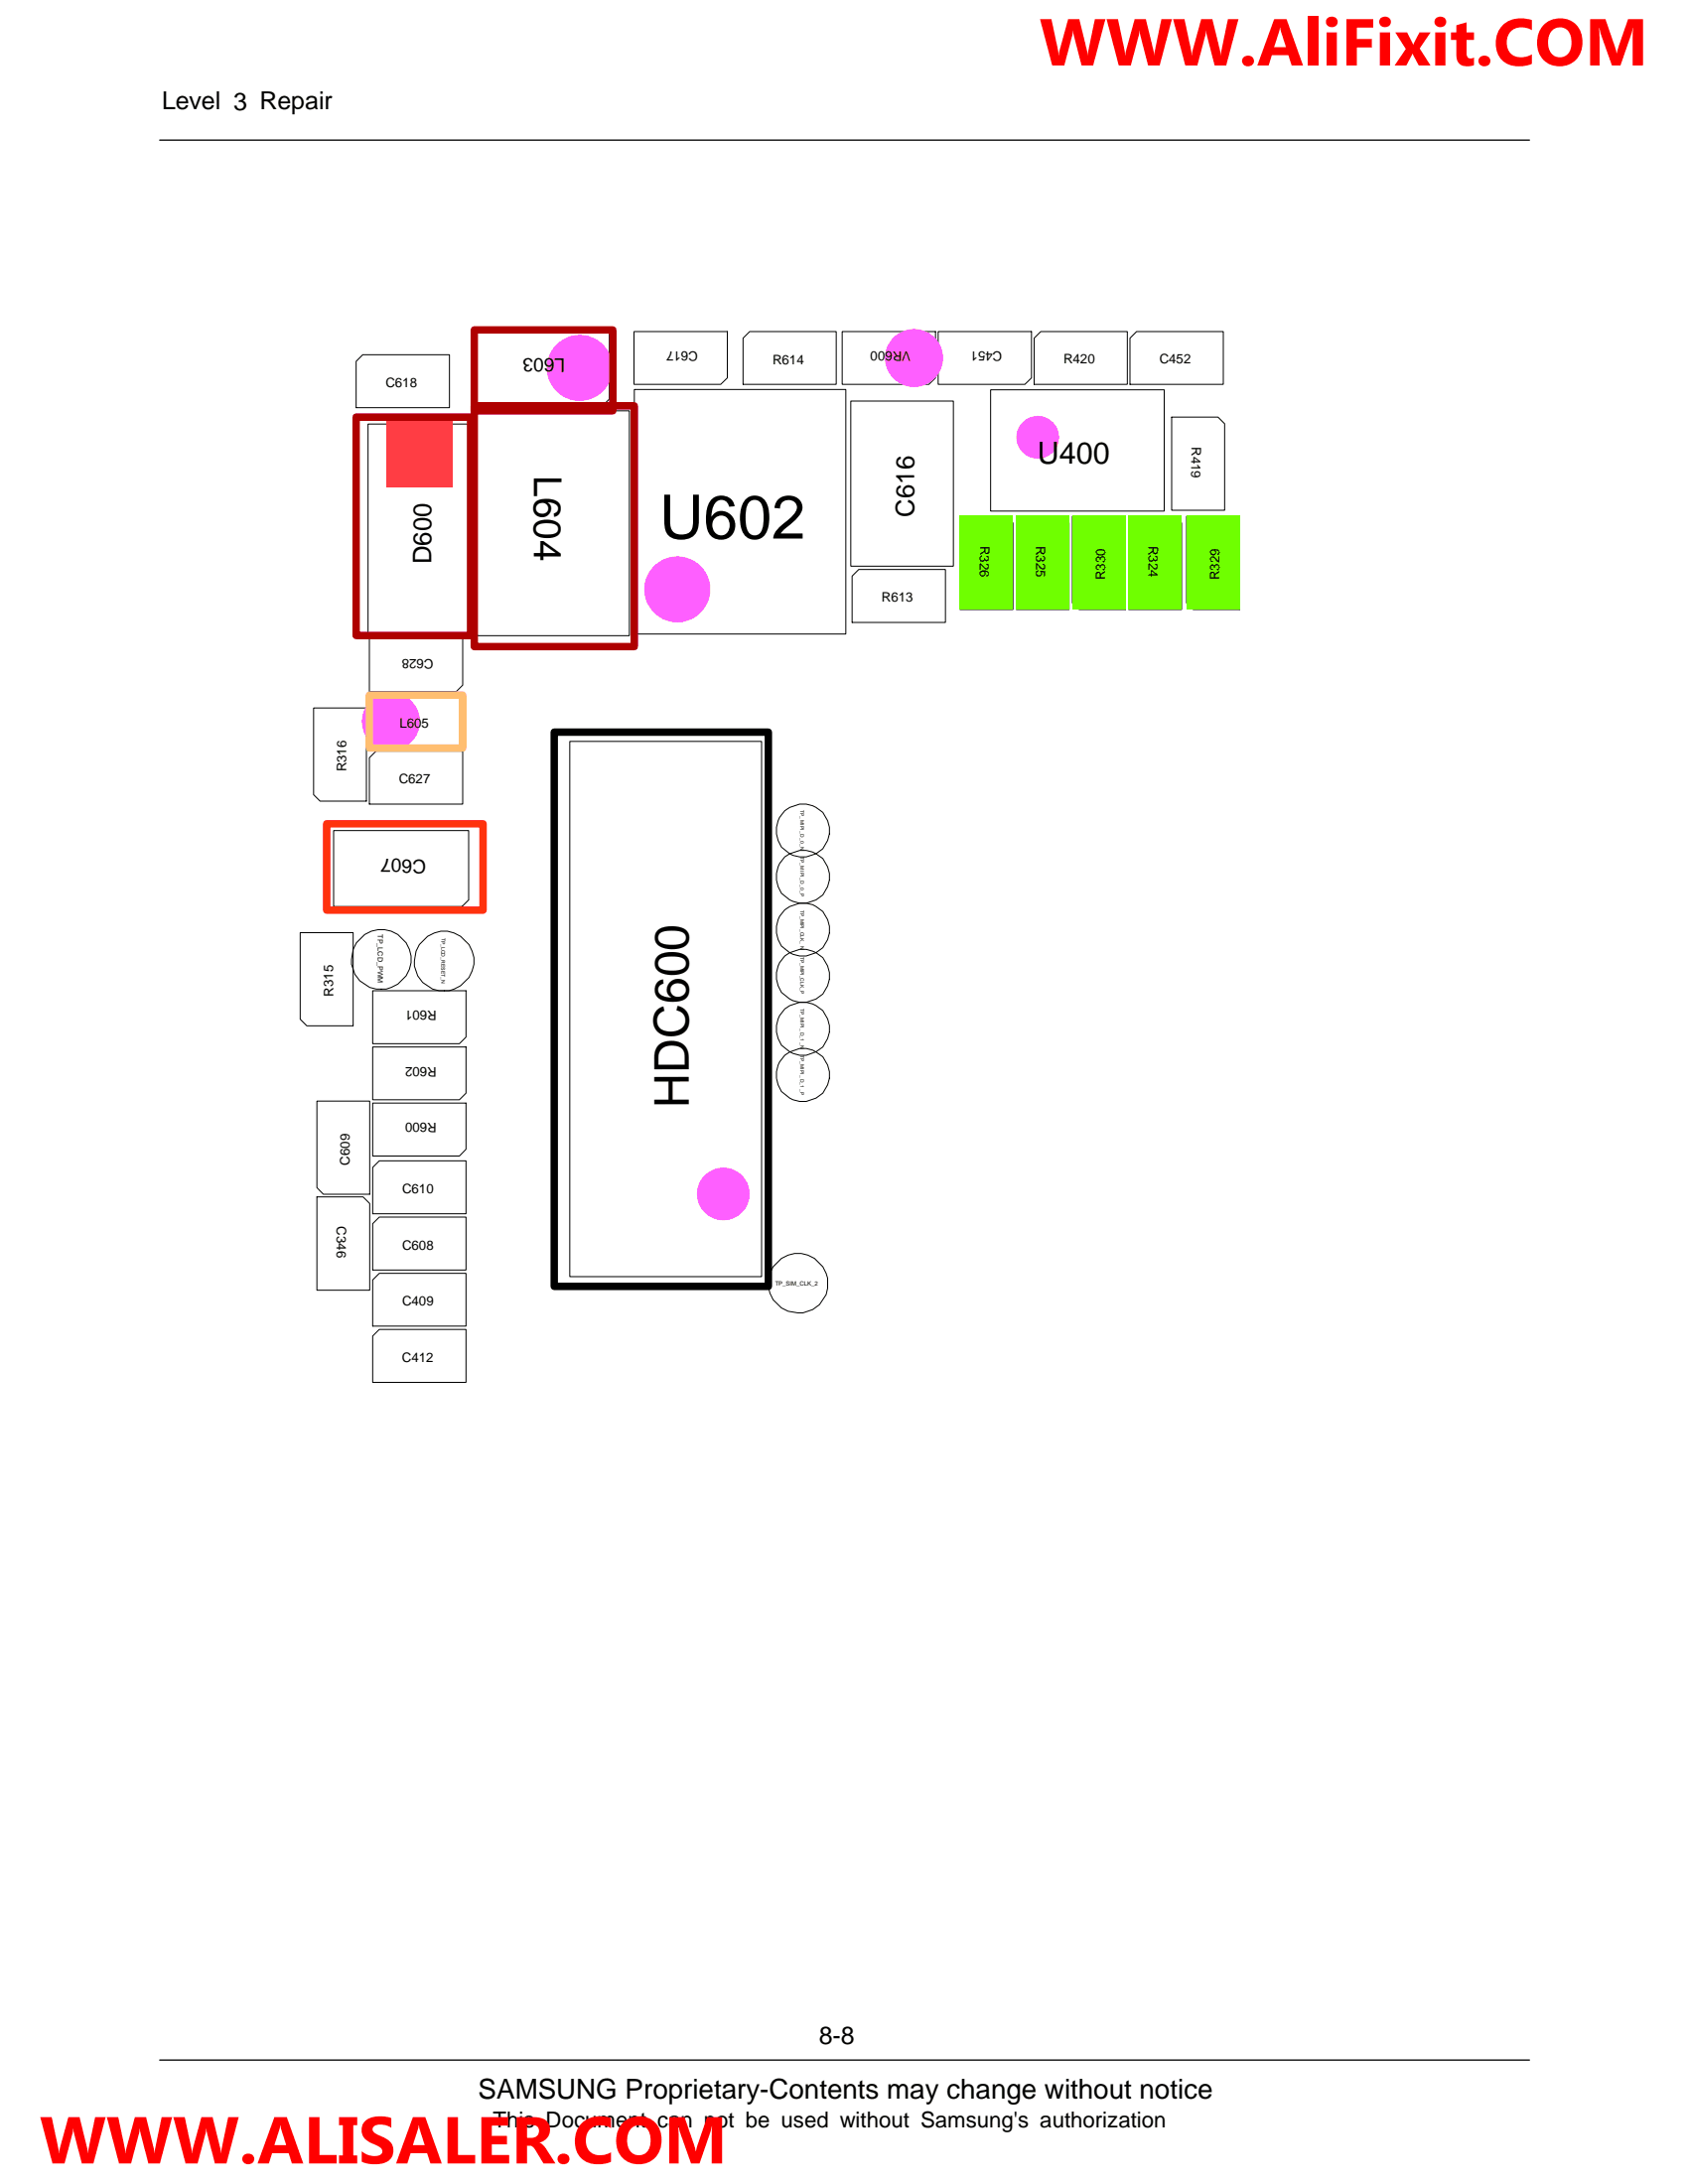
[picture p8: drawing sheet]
<svg xmlns="http://www.w3.org/2000/svg" width="216mm" height="279mm" viewBox="0 0 216 279" stroke-linecap="round" stroke-linejoin="round" font-family="sans-serif">
<path d="M20.4 263.5h175.2" fill="none" stroke="#000" stroke-width=".17"/>
<path d="M20.8 265.5h174.8v9h-174.8z" fill="#fff"/>
<path d="M20.4 17.9h175.2" fill="none" stroke="#000" stroke-width=".17"/>
<g fill="none" stroke="#000" stroke-width=".13">
<path d="M46.4 45.4h11.1v6.8h-11.9v-6zM47.1 54.3h13.1v27h-13.1zM60.7 42.2h17.2v8.9l-.8 .8h-16.4zM60.8 52.6h19.7v28.7h-19.7zM81.1 42.4h11.9v5.9l-.8 .9h-11.1zM81.1 49.8h27.1v31.3h-27.1zM95 43.3l.9-.9h11.1v6.8h-12zM107.7 42.4h12v5.9l-.9 .9h-11.1zM108.8 51.3h13.1v21.1h-13.1zM120 42.4h11.9v5.9l-.8 .9h-11.1zM126.7 49.9h22.2v15.5h-22.2zM132.3 43.3l.8-.9h11.1v6.8h-11.9z"/>
<path d="M144.5 43.3l.9-.9h11.1v6.8h-12zM149.9 53.4h5.9l.8 .8v11.1h-6.7zM109.8 72.9h11.1v6.7h-11.9v-5.9zM122.8 66h5.9l.9 .9v11.1h-6.8zM130 66h5.9l.8 .9v11.1h-6.7zM137.2 66h6.7v12h-5.9l-.8-.9zM144.4 66h5.9l.8 .9v11.1h-6.7zM151.8 66h6.7v12h-5.9l-.8-.9zM40.1 90.6h6.8v11.9h-6l-.8-.8zM47.2 81.7h12v6l-.9 .8h-11.1zM48.1 96.1h11.1v6.8h-12v-6zM48.1 88.9h11.1v6.8h-12v-5.9z"/>
<path d="M72.9 94.8h24.5v68.5h-24.5zM38.4 119.3h6.8v11.9h-6l-.8-.8zM42.7 106.3h17.2v8.8l-.8 .9h-16.4zM100.4 103.7a3.4 3.4 0 0 1 5.7 2.1 3.4 3.4 0 0 1-5.1 3.4 3.5 3.5 0 0 1-.6-5.5zM100.4 109.6a3.5 3.5 0 0 1 3.8-.5 3.5 3.5 0 0 1 1.9 3.5 3.4 3.4 0 0 1-3.8 2.9 3.4 3.4 0 0 1-3-3.8l.4-1.2zM45.6 120.6a3.8 3.8 0 0 1 6.7 .6 3.8 3.8 0 0 1-4.2 5.3 3.8 3.8 0 0 1-2.5-5.9zM47.7 126.7h11.9v6l-.8 .8h-11.1zM47.7 133.9h11.9v5.9l-.8 .9h-11.1zM53.6 120.8a3.8 3.8 0 0 1 6.7 .7 3.8 3.8 0 0 1-4.1 5.2 3.8 3.8 0 0 1-2.6-5.9zM40.5 153.1h5.9l.9 .9v11.1h-6.8zM40.5 140.9h6.8v11.9h-5.9l-.9-.9zM47.7 141.1h11.9v5.9l-.8 .9h-11.1z"/>
<path d="M48.5 155.7h11.1v6.8h-11.9v-6zM48.5 148.5h11.1v6.8h-11.9v-5.9zM47.7 163.7l.8-.8h11.1v6.8h-11.9zM48.5 170.1h11.1v6.7h-11.9v-5.9zM98.9 162.1a3.8 3.8 0 0 1 6.4 0 3.8 3.8 0 0 1-2.6 5.9 3.8 3.8 0 0 1-3.8-1.8 3.8 3.8 0 0 1 0-4.1z"/>
<circle cx="102.7" cy="119" r="3.4"/>
<circle cx="102.7" cy="124.9" r="3.4"/>
<circle cx="102.7" cy="137.5" r="3.4"/>
<circle cx="102.7" cy="131.6" r="3.4"/>
</g>
<path d="M49.4 53.8h8.5v8.5h-8.5z" fill="#ff3d44"/>
<g fill="#fe5fff">
<circle cx="92.5" cy="152.7" r="3.4"/>
<circle cx="74.2" cy="47.1" r="4.2"/>
<circle cx="50" cy="92.3" r="3.7"/>
</g>
<g fill="#6fff00">
<path d="M144.4 66h6.7v12h-6.7z"/>
<path d="M130 66h6.7v12h-6.7z"/>
<path d="M122.8 66h6.8v12h-6.8z"/>
<path d="M151.8 66h6.7v12h-6.7z"/>
<path d="M137.2 66h6.7v12h-6.7z"/>
</g>
<g fill="#fe5fff">
<circle cx="132.7" cy="55.9" r="2.74"/>
<circle cx="86.6" cy="75.4" r="4.2"/>
<circle cx="116.9" cy="45.8" r="3.7"/>
</g>
<path d="M45.6 53.4h14.6v27.9h-14.6zM60.7 42.2h17.7v10.4h-17.7zM60.7 51.9h20.4v30.8h-20.4z" fill="none" stroke="#af0000" stroke-width=".95"/>
<path d="M47.2 88.9h12v6.8h-12z" fill="none" stroke="#ffbe71" stroke-width=".95"/>
<path d="M41.8 105.4h20v11h-20z" fill="none" stroke="#ff320d" stroke-width=".95"/>
<path d="M70.9 93.7h27.4v70.9h-27.4z" fill="none" stroke="#000" stroke-width=".95"/>
<g font-size="8.5" fill="#f00">
<text x="133" y="8.4">WWW.AliFixit.COM</text>
<text x="5.1" y="276.8">WWW.ALISALER.COM</text>
</g>
<text font-size="7.8" x="84.3" y="68.9">U602</text>
<text font-size="6.1" x="88.1" y="141.7" transform="rotate(-90 88.1 141.7)">HDC600</text>
<text font-size="4.9" x="68.3" y="60.9" transform="rotate(90 68.3 60.9)">L604</text>
<text font-size="3.9" x="132.7" y="59.4">U400</text>
<text font-size="3.5" x="61.2" y="268.4">SAMSUNG Proprietary-Contents may change without notice</text>
<g font-size="3.3">
<text x="117" y="66.1" transform="rotate(-90 117 66.1)">C616</text>
<text x="55.2" y="72.2" transform="rotate(-90 55.2 72.2)">D600</text>
</g>
<g font-size="3.2">
<text x="20.7" y="14">Level 3 Repair</text>
<text x="104.7" y="261.5">8-8</text>
</g>
<text font-size="2.8" x="63.1" y="272.1">This Document can not be used without Samsung's authorization</text>
<g font-size="2.4">
<text x="72.3" y="45.9" transform="rotate(-180 72.3 45.9)">L603</text>
<text x="54.5" y="109.9" transform="rotate(-180 54.5 109.9)">C607</text>
</g>
<g font-size="1.7">
<text x="89.3" y="45" transform="rotate(-180 89.3 45)">C617</text>
<text x="98.8" y="46.5">R614</text>
<text x="116.5" y="45" transform="rotate(-180 116.5 45)">VR600</text>
<text x="128.2" y="45" transform="rotate(-180 128.2 45)">C451</text>
<text x="136" y="46.5">R420</text>
<text x="148.3" y="46.5">C452</text>
<text x="49.3" y="49.5">C618</text>
<text x="152.4" y="57.1" transform="rotate(90 152.4 57.1)">R419</text>
<text x="125.3" y="69.8" transform="rotate(90 125.3 69.8)">R326</text>
<text x="132.5" y="69.8" transform="rotate(90 132.5 69.8)">R325</text>
<text x="146.9" y="69.8" transform="rotate(90 146.9 69.8)">R324</text>
<text x="112.8" y="77">R613</text>
<text x="141.4" y="74.2" transform="rotate(-90 141.4 74.2)">R330</text>
<text x="156" y="74.2" transform="rotate(-90 156 74.2)">R329</text>
<text x="55.4" y="84.3" transform="rotate(-180 55.4 84.3)">C628</text>
<text x="51.1" y="93">L605</text>
<text x="44.3" y="98.7" transform="rotate(-90 44.3 98.7)">R316</text>
<text x="51" y="100.2">C627</text>
<text x="42.6" y="127.5" transform="rotate(-90 42.6 127.5)">R315</text>
<text x="55.8" y="129.3" transform="rotate(-180 55.8 129.3)">R601</text>
<text x="55.8" y="136.5" transform="rotate(-180 55.8 136.5)">R602</text>
<text x="55.8" y="143.7" transform="rotate(-180 55.8 143.7)">R600</text>
<text x="44.7" y="149" transform="rotate(-90 44.7 149)">C609</text>
<text x="51.4" y="152.6">C610</text>
<text x="43.1" y="156.9" transform="rotate(90 43.1 156.9)">C346</text>
<text x="51.4" y="159.8">C608</text>
<text x="51.4" y="167">C409</text>
<text x="51.4" y="174.2">C412</text>
</g>
<text font-size=".9" x="48.3" y="119.5" transform="rotate(90 48.3 119.5)">TP_LCD_PWM</text>
<text font-size=".8" x="99.1" y="164.5">TP_SIM_CLK_2</text>
<text font-size=".7" x="56.5" y="120" transform="rotate(90 56.5 120)">TP_LCD_RESET_N</text>
<g font-size=".6">
<text x="102.4" y="103.7" transform="rotate(90 102.4 103.7)">TP_MIPI_D_0_N</text>
<text x="102.4" y="109.6" transform="rotate(90 102.4 109.6)">TP_MIPI_D_0_P</text>
<text x="102.4" y="116.4" transform="rotate(90 102.4 116.4)">TP_MIPI_CLK_ N</text>
<text x="102.4" y="122.4" transform="rotate(90 102.4 122.4)">TP_MIPI_CLK_P</text>
<text x="102.4" y="129.1" transform="rotate(90 102.4 129.1)">TP_MIPI_D_1_N</text>
<text x="102.4" y="135" transform="rotate(90 102.4 135)">TP_MIPI_D_1_P</text>
</g>
</svg>
